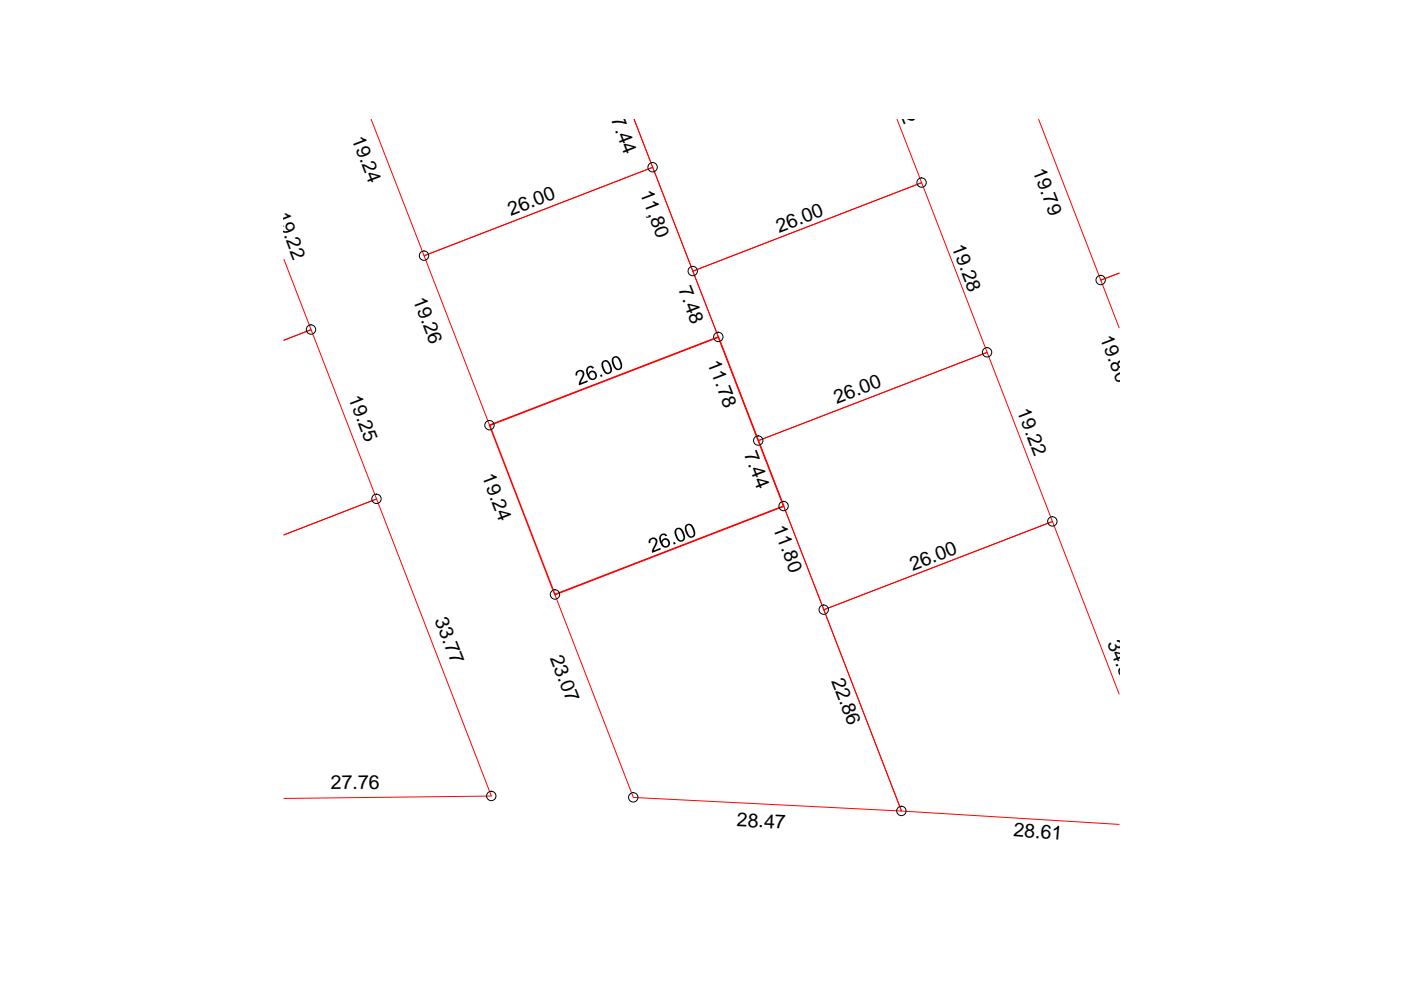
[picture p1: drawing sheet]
<svg xmlns="http://www.w3.org/2000/svg" width="297mm" height="210mm" viewBox="0 0 297 210" stroke-linecap="round" stroke-linejoin="round" font-family="sans-serif">
<path d="M78.7 25.3l11.2 28.9 48.5-18.7-3.9-10.2 12.4 32.2 48.5-18.8-5.2-13.4M220.2 25.3l13.2 34.1 3.9-1.5-3.9 1.5 3.9 10.1M60.2 55l5.8 14.9-5.8 2.2 5.8-2.2 13.8 35.9-19.6 7.6 19.6-7.6 24.4 63-44 .5M89.9 54.2l48.5-18.7 13.9 36-48.5 18.7zM146.9 57.5l48.5-18.8 13.9 36-48.5 18.7zM160.8 93.4l48.5-18.7 13.8 35.9-48.4 18.7zM117.6 126.1l48.6-18.8 24.9 64.7-56.8-2.9zM237.3 147.2l-14.2-36.6-48.4 18.7 16.4 42.7 46.2 2.8" fill="none" stroke="#f00" stroke-width=".21"/>
<path d="M103.8 90.2l48.5-18.7 13.9 35.8-48.6 18.8z" fill="none" stroke="#f00" stroke-width=".34"/>
<g fill="none" stroke="#000" stroke-width=".21">
<circle cx="138.4" cy="35.5" r=".99"/>
<circle cx="195.4" cy="38.7" r=".99"/>
<circle cx="89.9" cy="54.2" r=".99"/>
<circle cx="146.9" cy="57.5" r=".99"/>
<circle cx="233.4" cy="59.4" r=".99"/>
<circle cx="65.9" cy="69.9" r=".99"/>
<circle cx="152.3" cy="71.4" r=".99"/>
<circle cx="209.3" cy="74.7" r=".99"/>
<circle cx="103.8" cy="90.1" r=".99"/>
<circle cx="160.8" cy="93.4" r=".99"/>
<circle cx="79.8" cy="105.8" r=".99"/>
<circle cx="166.1" cy="107.3" r=".99"/>
<circle cx="223.1" cy="110.6" r=".99"/>
<circle cx="117.7" cy="126" r=".99"/>
<circle cx="174.6" cy="129.3" r=".99"/>
<circle cx="104.2" cy="168.8" r=".99"/>
<circle cx="134.3" cy="169.1" r=".99"/>
<circle cx="191.1" cy="171.9" r=".99"/>
</g>
<g fill="#000">
<path d="M127.2 79.5l.4-.1 .2 .4-.4 .1zM122.2 78.8l.9-.4 .5 .2 .3 .4v.6l-.8 1.6 1.4-.6 .1 .4-1.8 .7v-.6l.6-1.3 .1-.6-.4-.5-.3 .1-.4 .4v.3l-.3 .2-.1-.4zM137.6 114.4l.8-.4 .7 .1 .3 .8-.8 1.8 1.4-.5 .1 .3-1.8 .7-.1-.4 .8-1.7v-.4l-.2-.4h-.5l-.4 .4v.4l-.3 .1-.1-.4zM142.7 115.1l.4-.2 .2 .4-.4 .1z"/>
<path d="M124.5 77.9l.6-.3h.4l.4 .3v.1l-.3 .2-.3-.3-.5 .1-.2 .9 .2 .3 .2-.4 .3-.2h.5l.4 .1 .4 .9-.3 .7-.7 .3-.8-.4-.6-1.5zM125 79.6a.65 .65 0 0 0 1.3 0 .65 .65 0 0 0-1.3 0z"/>
<path d="M127.7 76.6l.8-.3 .7 .5 .6 1.3-.1 .7-.4 .4-.6 .1-.4-.2-.4-.5-.4-1.1zM128.1 76.8l-.2 .2v.5l.2 .8 .5 .6 .5 .1 .3-.4-.3-1.3-.4-.5z"/>
<path d="M129.8 75.9l.8-.4 .7 .4 .6 1.3v.8l-.4 .4h-.8l-.6-.5-.4-1.1zM130.2 75.9l-.2 .7 .5 1.2 .4 .3h.5l.2-.3v-.4l-.4-1.1-.4-.4z"/>
<path d="M140.1 113.3l.4-.2h.5l.4 .4-.3 .2-.4-.3-.4 .1-.2 .4v.5l.2 .4 .1-.4 .4-.3h.6l.4 .3 .3 .8-.2 .5-.3 .3-.7 .1-.6-.4-.6-1.5 .1-.4zM140.7 114.6l-.2 .3v.5l.4 .4 .5-.1 .3-.3-.1-.6-.4-.3z"/>
<path d="M143.3 112.1l.4-.2h.4l.8 .7 .3 .9v.7l-.3 .5-.8 .2-.7-.7-.4-1.2v-.4zM143.6 112.3l-.2 .2v.5l.2 .7 .4 .7 .5 .2 .4-.5-.2-1.1-.6-.7z"/>
<path d="M145.4 111.3l.9-.3 .7 .7 .4 .9v.8l-.4 .5-.7 .1-.6-.5-.5-1.5zM145.7 111.5l-.2 .6 .4 1 .4 .5 .4 .1 .4-.4-.3-1.2-.4-.6-.3-.2z"/>
</g>
<g font-size="4.1">
<text x="188" y="16.8" transform="rotate(69 188 16.8)">19.22</text>
<text x="74.5" y="29.5" transform="rotate(69 74.5 29.5)">19.24</text>
<text x="129.5" y="25.3" transform="rotate(69 129.5 25.3)">7.44</text>
<text x="135.7" y="41" transform="rotate(69 135.7 41)">11,80</text>
<text x="218.9" y="36.3" transform="rotate(69 218.9 36.3)">19.79</text>
<text x="58.5" y="45.6" transform="rotate(69 58.5 45.6)">19.22</text>
<text x="108.3" y="45.7" transform="rotate(-21 108.3 45.7)">26.00</text>
<text x="165.2" y="49.4" transform="rotate(-21 165.2 49.4)">26.00</text>
<text x="201.8" y="52.4" transform="rotate(69 201.8 52.4)">19.28</text>
<text x="87.5" y="63.5" transform="rotate(69 87.5 63.5)">19.26</text>
<text x="143.8" y="61.3" transform="rotate(69 143.8 61.3)">7.48</text>
<text x="233.2" y="71.7" transform="rotate(69 233.2 71.7)">19.80</text>
<text x="149.9" y="77" transform="rotate(69 149.9 77)">11.78</text>
<text x="73.8" y="84.4" transform="rotate(69 73.8 84.4)">19.25</text>
<text x="177.4" y="85.6" transform="rotate(-21 177.4 85.6)">26.00</text>
<text x="215.6" y="87.2" transform="rotate(69 215.6 87.2)">19.22</text>
<text x="102.2" y="101" transform="rotate(69 102.2 101)">19.24</text>
<text x="157.7" y="96.3" transform="rotate(69 157.7 96.3)">7.44</text>
<text x="163.9" y="112" transform="rotate(69 163.9 112)">11.80</text>
<text x="193.5" y="121" transform="rotate(-21 193.5 121)">26.00</text>
<text x="92.1" y="131.4" transform="rotate(69 92.1 131.4)">33.77</text>
<text x="234.7" y="136.3" transform="rotate(69 234.7 136.3)">34.80</text>
<text x="116.5" y="139.5" transform="rotate(69 116.5 139.5)">23.07</text>
<text x="176.2" y="144.3" transform="rotate(69 176.2 144.3)">22.86</text>
<text x="70.1" y="167.3" transform="rotate(-1 70.1 167.3)">27.76</text>
<text x="156.2" y="175.2" transform="rotate(3 156.2 175.2)">28.47</text>
<text x="214.8" y="177.2" transform="rotate(5 214.8 177.2)">28.61</text>
</g>
</svg>
